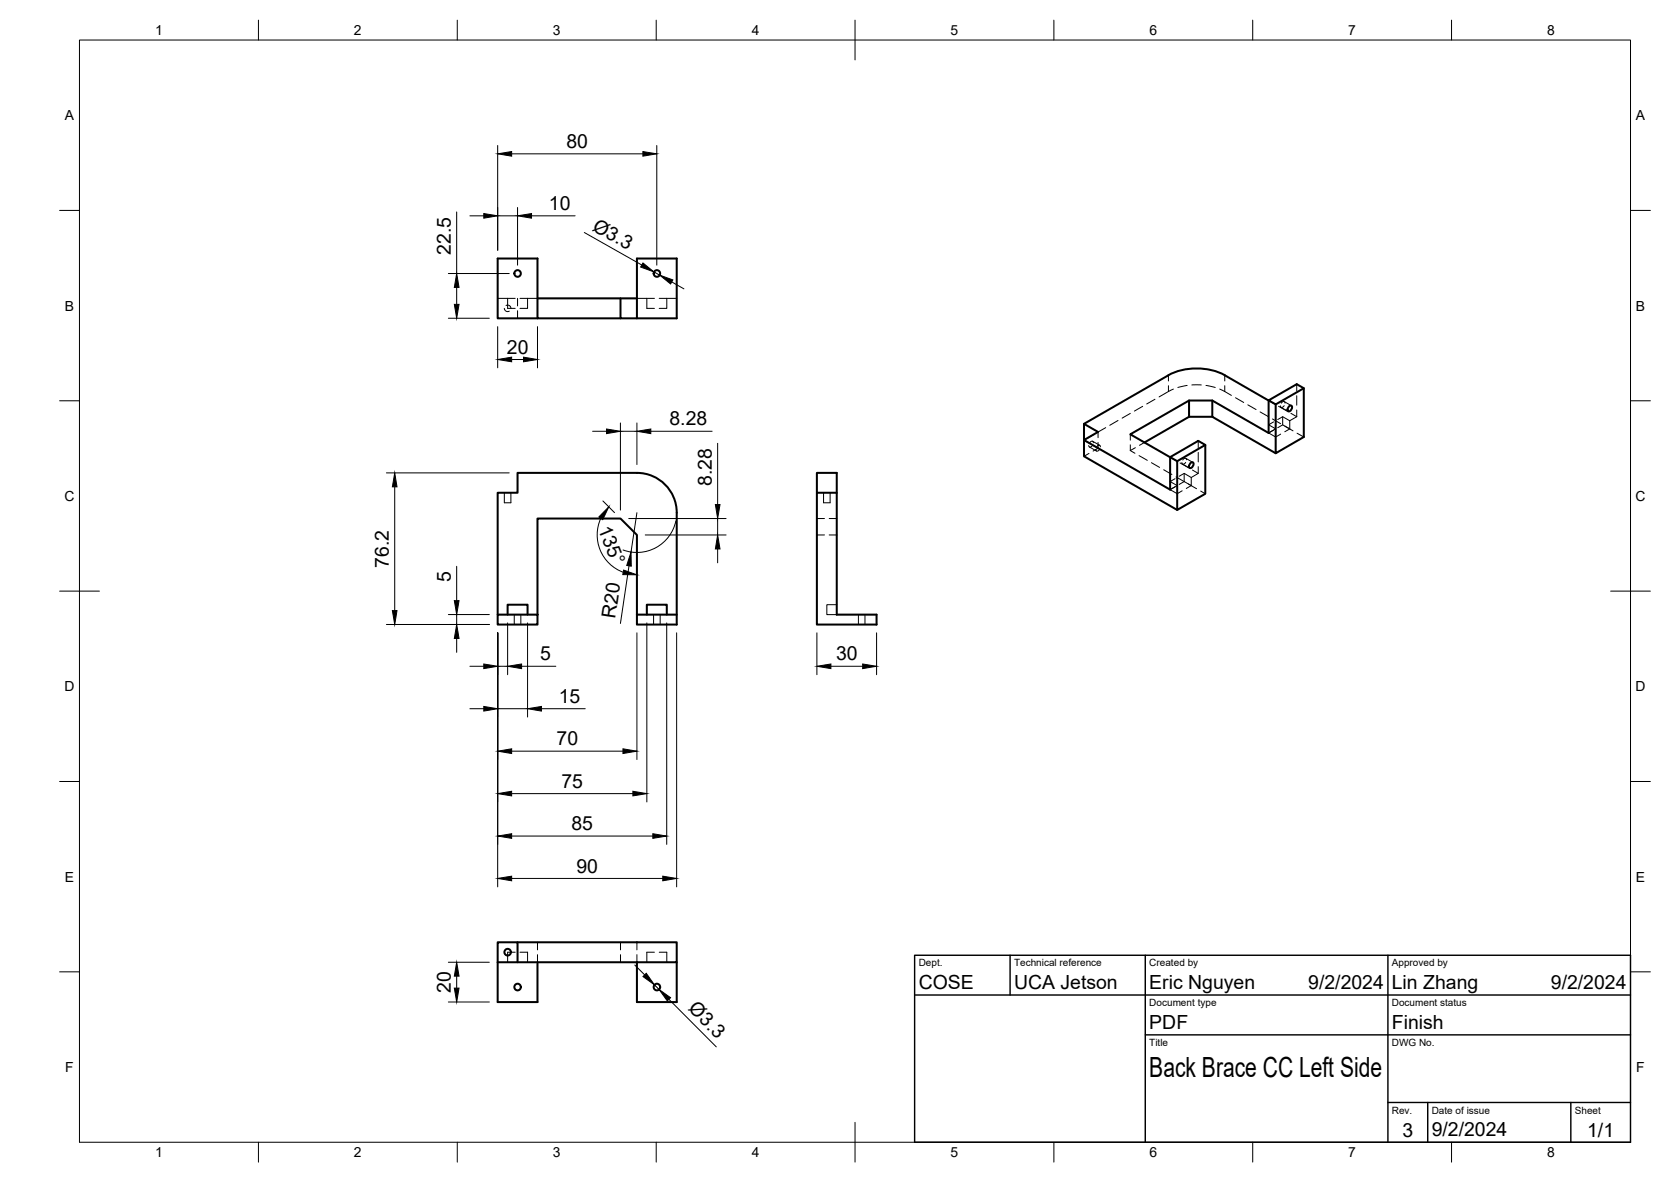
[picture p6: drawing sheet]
<svg xmlns="http://www.w3.org/2000/svg" width="420mm" height="297mm" viewBox="0 0 420 297" stroke-linecap="round" stroke-linejoin="round" font-family="sans-serif">
<!-- layer: Visible -->
<g fill="none" stroke="#000" stroke-width=".51">
<path d="M135.1 75h25M135.1 80h-10v-15h10v15h20.9M156 75v5h4.1M160.1 65h10.1v15h-10.1zM327.8 97.6l-7 4-1.8-1 7.1-4.1 1.7 1.1v12.2l-7 4.1v-12.3M272.6 106.5l21.2-12.2a15.6 15.6 0 0 1 14.1 0l11.1 6.3v8.2l-14.2-8.1h-5.8l-14.8 8.4 10 5.8v8.1l-21.6-12.4 3.5-2.1zM272.6 106.5v8.2l23.4 13.5M294.2 114.9l7.1-4.1 1.8 1-7.1 4.1zM299 100.7v4h5.8M299 104.7l-11.2 6.5M299.3 116.4l.5-.2a.76 .76 0 0 1 .2 .9 .76 .76 0 0 1-1 .4v-.6zM303.1 111.8v12.3l-7.1 4.1v-12.3"/>
<path d="M304.8 100.7v4l16 9.2M324.1 102.2l.4-.3a.76 .76 0 0 1 .2 1 .76 .76 0 0 1-.9 .3v-.5zM205.4 123.8v-5h5v35.7h10v2.5h-15v-33.2h5M125.1 154.5v-30.7h5v-5h30.1a10 10 0 0 1 10 10v28.2h-10.1v-2.5h10.1M125.1 154.5h10v2.5h-10zM127.6 154.5v-2.5h5.1v2.5M135.1 154.5v-24.2h20.9l4.1 4.1v20.1M162.6 154.5v-2.5h5.1v2.5M130.1 236.8h40.1v5h-10.1M125.1 241.8h35M125.1 241.8v-5h5v5M125.1 241.8v10h10v-10"/>
<path d="M160.1 241.8v10h10.1v-10"/>
<circle cx="130.2" cy="68.7" r=".82"/>
<circle cx="165.2" cy="68.7" r=".82"/>
<circle cx="127.6" cy="239.3" r=".82"/>
<circle cx="130.1" cy="248" r=".82"/>
<circle cx="165.2" cy="248" r=".82"/>
</g>
<!-- layer: Hidden -->
<g fill="none" stroke="#000" stroke-width=".25">
<path d="M125.1 75h4.4M126.8 77.5a.84 .84 0 0 0 1.3 .7M127.2 76.8a.82 .82 0 0 1 1.3 .7M127.6 75v2.5h1.9M130.1 75v1.9M130.1 78.1v1.9M130.7 75h4.4M132.7 75v2.5h-2M160.1 75h4.4M162.6 75v2.5h1.9M165.8 75h4.4M167.7 75v2.5h-1.9"/>
<path d="M295 97.8l-3.6 1.9M298.5 96.9l-2.3 .5M299.7 96.7h2.3M303.2 96.9l2.4 .5M306.7 97.8l2.9 1.6M310.7 100l2 1.1M326.1 96.5v1.8M326.1 99.4v2.4M273.8 113.9l-1.2 .8M273.9 112.3l1.8 1M274.7 111.9l-.1 .2a.42 .42 0 0 1-.5 .3 .42 .42 0 0 1-.4-.4M274.7 110.9l1.8 1"/>
<path d="M274.8 111.9l1.3 .7M274.9 111.3a.48 .48 0 0 0-.5-.5 .48 .48 0 0 0-.4 .5M274.9 109.2l-2.3 1.4 1.2 .7M276.1 112.6l-1.3 .8M276.1 108.5v1.5M276.1 111.2v1.4M276.5 112.9l-.1 .1a.46 .46 0 0 1-.4 .4 .46 .46 0 0 1-.5-.4M276.7 112.3a.48 .48 0 0 0-.5-.4 .48 .48 0 0 0-.5 .4M278 107.5l-2.1 1.2M281.1 105.7l-2.1 1.2M284.2 109.1v1.5M284.2 111.8v1.4"/>
<path d="M284.2 113.2l1.2 .7M284.2 103.9l-2 1.2M285.5 112.5l-1.3 .7M286.4 114.5l2.1 1.2M287.3 102.1l-2.1 1.2M287.8 111.2l-1.3 .7M289.5 116.3l2.1 1.2M290.4 100.3l-2.1 1.2M292.6 118.1l2.1 1.1M294.2 114.9l1.5 .8M295.7 119.9l2.1 1.1M296.7 116.3l2.1 1.2"/>
<path d="M297.3 116.6l1.8 1M297.8 119v2l1.7 1M298.1 116.2l-.1 .2a.42 .42 0 0 1-.5 .3 .42 .42 0 0 1-.3-.5M298.2 115.2l1.7 1M298.3 115.6a.48 .48 0 0 0-.5-.5 .48 .48 0 0 0-.4 .5M299.8 118.1l1.5 .9-1.8 1-1.7-1-1.3 .7M301.3 110.8v1.7M301.3 113.7v2.4M301.3 117.3v1.7M313.8 101.7l2 1.2M316.8 103.5l2.1 1.2M319 108.8l1.8 1 1.2-.7"/>
<path d="M319 100.7l1.5 .8M320 105.3l2 1.2M320.2 106l-1.2 .8 1.8 1-1.8 1M320.2 108.1l-1.2 .7M321.5 102.1l2.1 1.2M322.1 102.4l1.8 1M322.5 104.7v2.1l1.8 1M322.5 106.8l-1.2 .7M322.9 101.9l-.1 .2a.42 .42 0 0 1-.5 .3 .42 .42 0 0 1-.4-.4M322.9 100.9l1.8 1M323 107.1l2.1 1.2M323.1 101.3a.48 .48 0 0 0-.5-.4 .48 .48 0 0 0-.4 .4"/>
<path d="M324.3 105.7v2.1l-1.3 .7M324.6 103.9l1.5 .8M326.1 104.7l-1.8 1-1.8-1-1.2 .7M326.1 103v1.7M326.1 108.9l1.7 .9M126.8 123.8v2.6h1.7v-2.6M205.4 134.4h1.9M205.4 130.3h1.9M207.1 123.8v2.6h1.6v-2.6M208.5 134.4h1.9M208.5 130.3h1.9M294.2 123l1.8 1.1 1.2-.8"/>
<path d="M295.5 120.3l-1.3 .7 1.8 1-1.8 1M295.5 122.3l-1.3 .7M297.8 121l-1.3 .7M298.8 121.6l2.1 1.2M299.5 120v2l-1.2 .8M301.9 123.4l1.2 .7M129.3 154.5v2.5M131 154.5v2.5M164.3 154.5v2.5M166 154.5v2.5M210.4 152h-2.5v2.5h2.5M215.8 154.5v2.5"/>
<path d="M217.5 154.5v2.5M129.5 239.3h-1.9v2.5M130.7 239.3h2v2.5M135.1 236.8v1.9M135.1 239.9v1.9M156 236.8v1.9M156 239.9v1.9M160.1 236.8v1.9M160.1 239.9v1.9M164.5 239.3h-1.9v2.5M165.8 239.3h1.9v2.5"/>
</g>
<!-- layer: Hidden Narrow -->
<path d="M293.8 94.3v1.4M293.8 96.9v1.5M308 94.3v1.4M308 96.9v1.5" fill="none" stroke="#000" stroke-width=".25"/>
<!-- layer: BORDER -->
<g fill="none" stroke="#000" stroke-width=".25">
<path d="M20 10.1h390v276.9h-390zM65 5.1v5M115 5.1v5M165 5.1v5M215 5.1v10M265 5.1v5M315 5.1v5M365 5.1v5M15 52.9h5M410 52.9h5M15 100.7h5M410 100.7h5"/>
<path d="M15 148.6h10M405 148.6h10M15 196.4h5M410 196.4h5M15 244.2h5M410 244.2h5M65 287v5M115 287v5M165 287v5M215 282.1v9.9M265 287v5M315 287v5"/>
<path d="M365 287v5"/>
</g>
<!-- layer: TITLEBLOCK -->
<path d="M230 240.1h180v46.9h-180zM230 250h180M254 240.1v9.9M288 240.1v46.9M349 240.1v46.9M288 260.1h122M349 277.1h61M359 277.1v9.9M395 277.1v9.9" fill="none" stroke="#000" stroke-width=".36"/>
<!-- layer: FD_Dimensions -->
<g fill="none" stroke="#000" stroke-width=".25">
<path d="M125.1 36.6v26.3M128.7 38.7h32.9M165.1 36.6v30M114.8 53.3v15.4M118.2 54.2h3.4M125.1 54.2h5M130.1 52.1v14.5M133.6 54.2h11M146.9 58.4l14.5 8.2M112.7 80h10.3M112.7 68.7h15.3M114.8 72.2v4.3"/>
<path d="M164.4 68.3l1.5 .8M168.9 70.9l3.1 1.7M125.1 82.1v10.3M128.7 90.3h2.9M135.1 82.1v10.3M97.2 118.8h30.8M149 108.4h3.5M156 106.3v21.9M156 108.4h4.1M160.1 106.3v10.4M163.6 108.4h15.4M180.4 111.4v15.4"/>
<path d="M99.3 122.4v31M151.1 130.2a10 10 0 0 0 5.6 13.6M151.6 125.9l2.9 2.9M158.1 130.3h24.5M160.1 128.8l-1.4 9.9M162.2 134.4h20.4M169.9 130.9a10 10 0 0 1-13.2 7.3M180.4 130.3v4.1M180.4 138v3.4M97.2 156.9h25.8M112.7 154.4h10.3M114.8 142.3v8.6"/>
<path d="M114.8 154.4v2.5M125.1 159v63.9M127.6 156.5v13.1M132.7 156.5v23.7M158.2 142.2l-2.2 14.5M160.1 159v31.9M162.6 156.5v45M167.6 156.5v55.7M170.1 159v63.9M205.4 159v10.6M220.4 159v10.6M114.8 160.5v3.4"/>
<path d="M118.2 167.4h3.4M118.2 178.1h3.4M125.1 167.4h2.5M125.1 178.1h7.6M131.1 167.4h8.7M136.1 178.1h11.1M208.9 167.4h8M128.7 188.8h27.9M128.7 199.4h30.4M128.7 210.1h35.4M128.7 220.8h37.9M112.7 251.8h10.3"/>
<path d="M112.7 241.8h10.3M114.8 245.3v3M159.6 242.5l2.5 2.5M164.5 247.5l1.2 1.2M168.2 251.1l11.9 12"/>
</g>
<g fill="#000" stroke="#000" stroke-width=".25">
<path d="M125.1 38.7l3.6-.6v1.2zM161.6 38.1l3.5 .6-3.5 .6zM121.6 53.7l3.5 .5-3.5 .6zM130.1 54.2l3.5-.5v1.1zM114.2 76.5h1.2l-.6 3.5zM114.8 68.7l.6 3.5h-1.2zM161.7 66.1l2.7 2.2-3.3-1.2zM165.9 69.1l3.3 1.2-.6 1.1zM125.1 90.3l3.6-.5v1.1zM131.6 89.8l3.5 .5-3.5 .6zM152.5 107.8l3.5 .6-3.5 .6zM160.1 108.4l3.5-.6v1.2z"/>
<path d="M99.3 118.8l.5 3.6h-1.1zM153.1 127.4l-1.5 3.2-1-.7zM180.4 134.4l.6 3.6h-1.1zM179.9 126.8h1.1l-.6 3.5zM98.7 153.4h1.1l-.5 3.5zM114.2 150.9h1.2l-.6 3.5zM156.8 143.3l3.3 1.1h-3.5zM158.7 138.7v3.6l-1.1-.2zM114.8 156.9l.6 3.6h-1.2zM121.6 166.9l3.5 .5-3.5 .6zM121.6 177.5l3.5 .6-3.5 .6zM127.6 167.4l3.5-.5v1.1z"/>
<path d="M132.7 178.1l3.4-.6v1.2zM205.4 167.4l3.5-.5v1.1zM216.9 166.9l3.5 .5-3.5 .6zM125.1 188.8l3.6-.6v1.2zM125.1 199.4l3.6-.6v1.2zM156.6 188.2l3.5 .6-3.5 .6zM159.1 198.8l3.5 .6-3.5 .6zM125.1 210.1l3.6-.6v1.2zM164.1 209.5l3.5 .6-3.5 .6zM125.1 220.8l3.6-.6v1.1zM166.6 220.2l3.5 .6-3.5 .5zM114.2 248.3h1.2l-.6 3.5z"/>
<path d="M114.8 241.8l.6 3.5h-1.2zM161.7 245.4l.8-.8 2 2.9zM165.7 248.7l2.9 2-.8 .8z"/>
</g>
<text font-size="7" x="289" y="270.6">Back Brace CC Left Side</text>
<g font-size="4.9">
<text x="142.4" y="37.2">80</text>
<text x="138" y="52.8">10</text>
<text x="148.7" y="57.7" transform="rotate(29 148.7 57.7)">Ø3.3</text>
<text x="113.4" y="64" transform="rotate(-90 113.4 64)">22.5</text>
<text x="127.5" y="88.9">20</text>
<text x="168.3" y="106.9">8.28</text>
<text x="179" y="122.1" transform="rotate(-90 179 122.1)">8.28</text>
<text x="150.3" y="132.9" transform="rotate(67 150.3 132.9)">135°</text>
<text x="97.8" y="142.6" transform="rotate(-90 97.8 142.6)">76.2</text>
<text x="113.4" y="146.2" transform="rotate(-90 113.4 146.2)">5</text>
<text x="154.7" y="155.5" transform="rotate(-82 154.7 155.5)">R20</text>
<text x="135.8" y="166">5</text>
<text x="210.2" y="166">30</text>
<text x="140.5" y="176.6">15</text>
<text x="139.9" y="187.3">70</text>
<text x="141.2" y="198">75</text>
<text x="143.7" y="208.6">85</text>
<text x="144.9" y="219.3">90</text>
<text x="113.4" y="249.5" transform="rotate(-90 113.4 249.5)">20</text>
<text x="231" y="248.5">COSE</text>
<text x="255" y="248.5">UCA Jetson</text>
<text x="289" y="248.5">Eric Nguyen</text>
<text x="329" y="248.5">9/2/2024</text>
<text x="350" y="248.5">Lin Zhang</text>
<text x="390" y="248.5">9/2/2024</text>
<text x="172.9" y="253.7" transform="rotate(45 172.9 253.7)">Ø3.3</text>
<text x="289" y="258.6">PDF</text>
<text x="350" y="258.6">Finish</text>
<text x="352.6" y="285.7">3</text>
<text x="360" y="285.5">9/2/2024</text>
<text x="399.1" y="285.7">1/1</text>
</g>
<g font-size="3.5">
<text x="39" y="8.8">1</text>
<text x="89" y="8.8">2</text>
<text x="139" y="8.8">3</text>
<text x="189" y="8.8">4</text>
<text x="239" y="8.8">5</text>
<text x="289" y="8.8">6</text>
<text x="339" y="8.8">7</text>
<text x="389" y="8.8">8</text>
<text x="16.3" y="30.2">A</text>
<text x="411.3" y="30.2">A</text>
<text x="16.3" y="78">B</text>
<text x="411.3" y="78">B</text>
<text x="16.2" y="125.9">C</text>
<text x="411.2" y="125.9">C</text>
<text x="16.2" y="173.7">D</text>
<text x="411.2" y="173.7">D</text>
<text x="16.3" y="221.6">E</text>
<text x="411.3" y="221.6">E</text>
<text x="16.4" y="269.4">F</text>
<text x="411.4" y="269.4">F</text>
<text x="39" y="290.8">1</text>
<text x="89" y="290.8">2</text>
<text x="139" y="290.8">3</text>
<text x="189" y="290.8">4</text>
<text x="239" y="290.8">5</text>
<text x="289" y="290.8">6</text>
<text x="339" y="290.8">7</text>
<text x="389" y="290.8">8</text>
</g>
<g font-size="2.5">
<text x="231" y="242.9">Dept.</text>
<text x="255" y="242.9">Technical reference</text>
<text x="289" y="242.9">Created by</text>
<text x="350" y="242.9">Approved by</text>
<text x="289" y="252.8">Document type</text>
<text x="350" y="252.8">Document status</text>
<text x="289" y="262.9">Title</text>
<text x="350" y="262.9">DWG No.</text>
<text x="350" y="279.9">Rev.</text>
<text x="360" y="279.9">Date of issue</text>
<text x="396" y="279.9">Sheet</text>
</g>
</svg>
